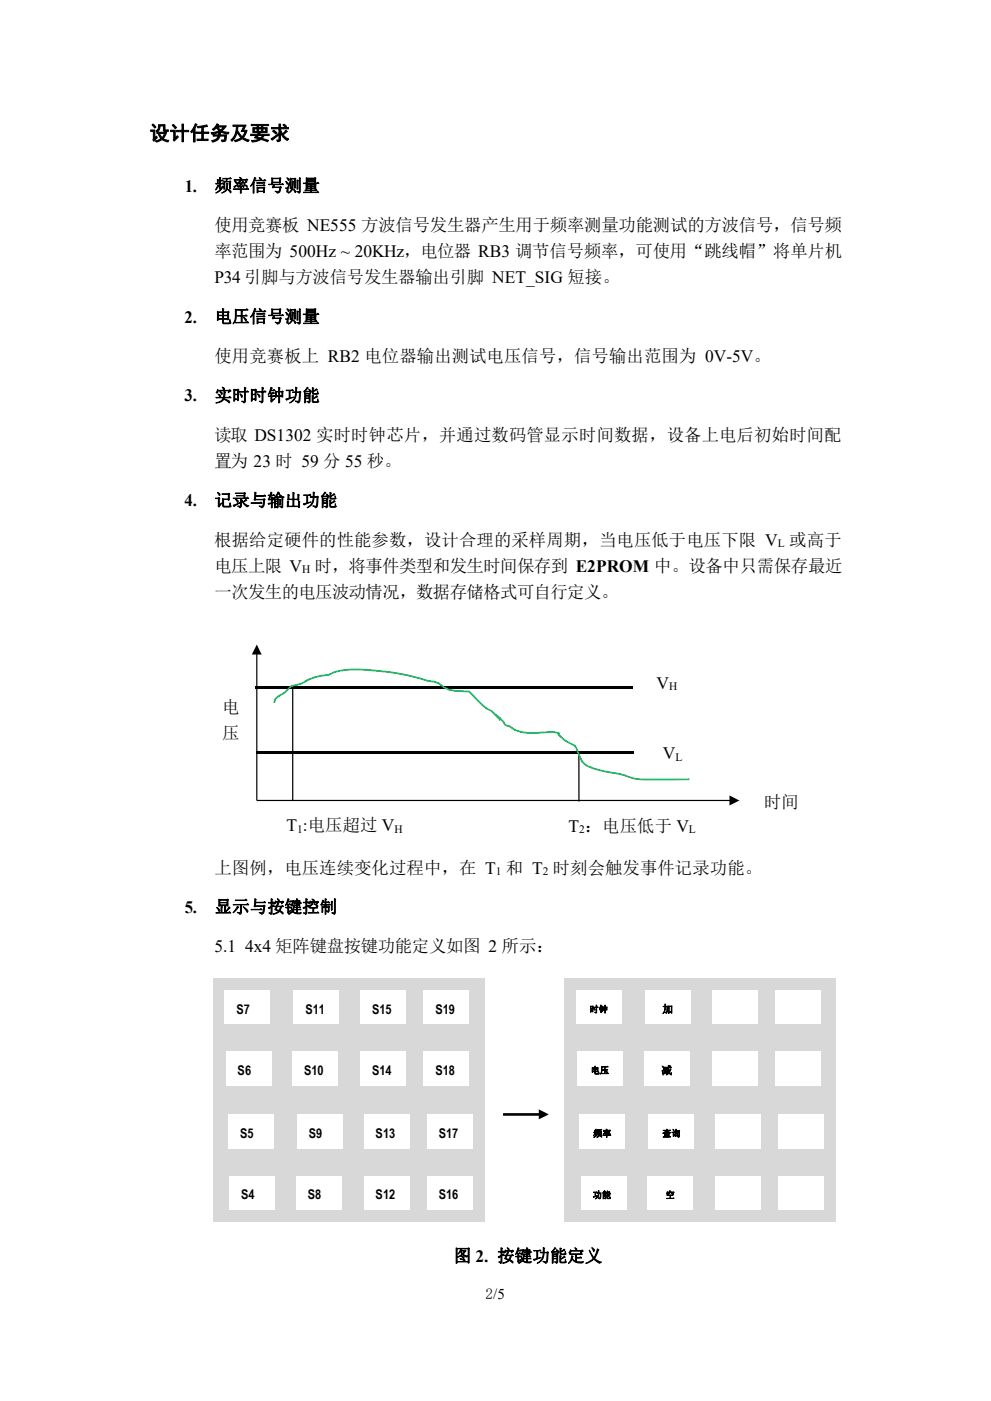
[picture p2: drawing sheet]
<svg xmlns="http://www.w3.org/2000/svg" width="210mm" height="297mm" viewBox="0 0 210 297" stroke-linecap="round" stroke-linejoin="round" font-family="sans-serif">
<path d="M45.1 207.3h57.6v51.7h-57.6z" fill-rule="evenodd" fill="#d8d8d8"/>
<g fill="#fff">
<path d="M63 236.2h9.6v7.3h-9.6z" fill-rule="evenodd"/>
<path d="M77.1 236.2h9.7v7.3h-9.7z" fill-rule="evenodd"/>
<path d="M90.5 236.2h9.7v7.3h-9.7z" fill-rule="evenodd"/>
<path d="M48.3 236.2h9.7v7.3h-9.7z" fill-rule="evenodd"/>
<path d="M90.5 249.3h9.7v7.2h-9.7z" fill-rule="evenodd"/>
<path d="M77.1 249.3h9.7v7.2h-9.7z" fill-rule="evenodd"/>
<path d="M62.7 249.3h9.7v7.2h-9.7z" fill-rule="evenodd"/>
<path d="M48.6 249.3h9.7v7.2h-9.7z" fill-rule="evenodd"/>
<path d="M62.2 209.9h9.7v7.2h-9.7z" fill-rule="evenodd"/>
<path d="M76.4 209.9h9.7v7.2h-9.7z" fill-rule="evenodd"/>
<path d="M89.7 209.9h9.7v7.2h-9.7z" fill-rule="evenodd"/>
<path d="M47.6 209.9h9.7v7.2h-9.7z" fill-rule="evenodd"/>
<path d="M89.7 222.8h9.7v7.3h-9.7z" fill-rule="evenodd"/>
<path d="M76.4 222.8h9.7v7.3h-9.7z" fill-rule="evenodd"/>
<path d="M62 222.8h9.7v7.3h-9.7z" fill-rule="evenodd"/>
<path d="M47.8 222.8h9.7v7.3h-9.7z" fill-rule="evenodd"/>
</g>
<path d="M114.2 235.2v2.1l1.6-.7h-1.2v-.6h1.2zM106.6 236v.6h7.6v-.6zM114.6 236v.6h1.2l.5-.3-.5-.3z" fill-rule="evenodd" fill="#000"/>
<path d="M119.6 207.3h57.6v51.7h-57.6z" fill-rule="evenodd" fill="#d8d8d8"/>
<g fill="#fff">
<path d="M137.5 236.2h9.7v7.3h-9.7z" fill-rule="evenodd"/>
<path d="M151.6 236.2h9.7v7.3h-9.7z" fill-rule="evenodd"/>
<path d="M165 236.2h9.7v7.3h-9.7z" fill-rule="evenodd"/>
<path d="M122.9 236.2h9.6v7.3h-9.6z" fill-rule="evenodd"/>
<path d="M165 249.3h9.7v7.2h-9.7z" fill-rule="evenodd"/>
<path d="M151.6 249.3h9.7v7.2h-9.7z" fill-rule="evenodd"/>
<path d="M137.2 249.3h9.7v7.2h-9.7z" fill-rule="evenodd"/>
<path d="M123.1 249.3h9.7v7.2h-9.7z" fill-rule="evenodd"/>
<path d="M136.7 209.9h9.7v7.2h-9.7z" fill-rule="evenodd"/>
<path d="M150.9 209.9h9.7v7.2h-9.7z" fill-rule="evenodd"/>
<path d="M164.3 209.9h9.6v7.2h-9.6z" fill-rule="evenodd"/>
<path d="M122.1 209.9h9.7v7.2h-9.7z" fill-rule="evenodd"/>
<path d="M164.3 222.8h9.6v7.3h-9.6z" fill-rule="evenodd"/>
<path d="M150.9 222.8h9.7v7.3h-9.7z" fill-rule="evenodd"/>
<path d="M136.5 222.8h9.7v7.3h-9.7z" fill-rule="evenodd"/>
<path d="M122.4 222.8h9.6v7.3h-9.6z" fill-rule="evenodd"/>
</g>
<path d="M54.4 136.7l1.1 2.1h-.9v30.8h100v-.9l2.2 1-2.2 1.1v-1h-100.2l-.1-.1v-30.9h-.9z" fill-rule="evenodd" fill="#000"/>
<g fill="#000">
<path d="M54.2 145.5h79.9v.5h-79.9zM54.5 159.3h79.9v.6h-79.9z"/>
<path d="M61.9 145.8h.3v23.9h-.3zM122.6 159.6h.2l.1 10.3h-.3z"/>
</g>
<path d="M58.3 148l1.8-1.2 .9-.9a2.1 2.1 0 0 1 1.7-.8l1.2-.4a11.3 11.3 0 0 1 5.8-1.8h-.1a12.3 12.3 0 0 1 7.1-1.1l6 .5 2.6 .5 5.5 1.4 1.4 .2 .9 .3 1.1 .9 1.2 .5 4.2 .4 2.7 2.8 1 .8 1 .5 1 1-.3 .2-.3-.7 1.4 1 1.2 1.5 .8 .2 1.2 .8 1.3 .5 1.4 .1 5.5-.2 1.3 .4-.4 .3 .1-.2 .1 .2 1.2 1.1 2.3 1.2 1.5 3.4 .8 .8 1.3 .5 2.7 .7 2.7 .5 3.3 1 1.1 .1h10.7v.4h-8a12.3 12.3 0 0 1-6-.9l-2.5-.5a18.6 18.6 0 0 1-5.5-1.6l-.9-.8-1.5-3.4v.1l-2.2-1.2-1.3-1.2-.2-.4 .2-.2 .1 .3-.9-.2h-1.1a24.2 24.2 0 0 1-5.9 0l-1.4-.5-1.1-.7-.9-.3-1.2-1.5-.9-.7 .3-.2 .8 1.3-.1 .1-1.9-2a11.6 11.6 0 0 1-3.9-3.3l-.8-.8h.1l-1.7-.1a6.2 6.2 0 0 1-4.9-1.7l-6.4-1.6-3.9-.7-5.9-.5h-3.2l-2.7 .5-1.1 .5-3 .6-1.2 .4-1.5 .9-2.1 .5-1.2 1.2-2.1 1.4-.3 .8h-.3z" fill="#00b050"/>
<text font-size="4.2" x="31.7" y="29.7">设计任务及要求</text>
<g font-size="3.7">
<text x="39.2" y="40.6">1.</text>
<text x="45.5" y="40.6">频率信号测量</text>
<text x="45.5" y="49">使用竞赛板 NE555 方波信号发生器产生用于频率测量功能测试的方波信号，信号频</text>
<text x="45.5" y="54.5">率范围为 500Hz ~ 20KHz，电位器 RB3 调节信号频率，可使用“跳线帽”将单片机</text>
<text x="45.5" y="60.1">P34 引脚与方波信号发生器输出引脚 NET_SIG 短接。</text>
<text x="39.1" y="68.4">2.</text>
<text x="45.5" y="68.4">电压信号测量</text>
<text x="45.5" y="76.8">使用竞赛板上 RB2 电位器输出测试电压信号，信号输出范围为 0V-5V。</text>
<text x="39.1" y="85.1">3.</text>
<text x="45.5" y="85.1">实时时钟功能</text>
<text x="45.5" y="93.4">读取 DS1302 实时时钟芯片，并通过数码管显示时间数据，设备上电后初始时间配</text>
<text x="45.5" y="99">置为 23 时 59 分 55 秒。</text>
<text x="39.1" y="107.3">4.</text>
<text x="45.5" y="107.3">记录与输出功能</text>
<text x="45.4" y="115.7">根据给定硬件的性能参数，设计合理的采样周期，当电压低于电压下限 V 或高于</text>
<text x="45.5" y="121.3">电压上限 V</text>
<text x="66.8" y="121.3">时，将事件类型和发生时间保存到 E2PROM 中。设备中只需保存最近</text>
<text x="45.5" y="126.8">一次发生的电压波动情况，数据存储格式可自行定义。</text>
<text x="139.2" y="146.1">V</text>
<text x="47.1" y="151.1">电</text>
<text x="47.1" y="156.7">压</text>
<text x="140.5" y="161">V</text>
<text x="162" y="171.3">时间</text>
<text x="60.7" y="176.3">T :电压超过 V</text>
<text x="120.5" y="176.4">T ：电压低于 V</text>
<text x="45.5" y="185.2">上图例，电压连续变化过程中，在 T 和 T 时刻会触发事件记录功能。</text>
<text x="39.2" y="193.5">5.</text>
<text x="45.5" y="193.5">显示与按键控制</text>
<text x="45.5" y="201.9">5.1</text>
<text x="51.9" y="201.9">4x4 矩阵键盘按键功能定义如图 2 所示：</text>
<text x="96.2" y="267.5">图 2. 按键功能定义</text>
</g>
<text font-size="3.2" x="103" y="275.4">2/5</text>
<g font-size="2.8">
<text x="50.1" y="214.9">S7</text>
<text x="64.8" y="214.9">S11</text>
<text x="78.9" y="214.9">S15</text>
<text x="92.3" y="214.9">S19</text>
<text x="50.4" y="227.9">S6</text>
<text x="64.5" y="227.9">S10</text>
<text x="78.9" y="227.9">S14</text>
<text x="92.3" y="227.9">S18</text>
<text x="50.9" y="241.3">S5</text>
<text x="65.5" y="241.3">S9</text>
<text x="79.6" y="241.3">S13</text>
<text x="93" y="241.3">S17</text>
<text x="51.1" y="254.3">S4</text>
<text x="65.2" y="254.3">S8</text>
<text x="79.6" y="254.3">S12</text>
<text x="93" y="254.3">S16</text>
</g>
<g font-size="2.4">
<text x="164.9" y="116">L</text>
<text x="64" y="121.6">H</text>
<text x="141.9" y="146.4">H</text>
<text x="143.2" y="161.3">L</text>
<text x="63" y="176.5">1</text>
<text x="83.6" y="176.5">H</text>
<text x="122.8" y="176.7">2</text>
<text x="146" y="176.7">L</text>
<text x="105.1" y="185.5">1</text>
<text x="115.1" y="185.5">2</text>
</g>
<g font-size="2.3">
<text x="140.4" y="214.7">加</text>
<text x="140.2" y="227.7">减</text>
</g>
<g font-size="1.9">
<text x="125" y="214.6">时钟</text>
<text x="125.2" y="227.6">电压</text>
<text x="125.7" y="241">频率</text>
<text x="140.4" y="241">查询</text>
<text x="125.6" y="254">功能</text>
<text x="141.1" y="254">空</text>
</g>
</svg>
